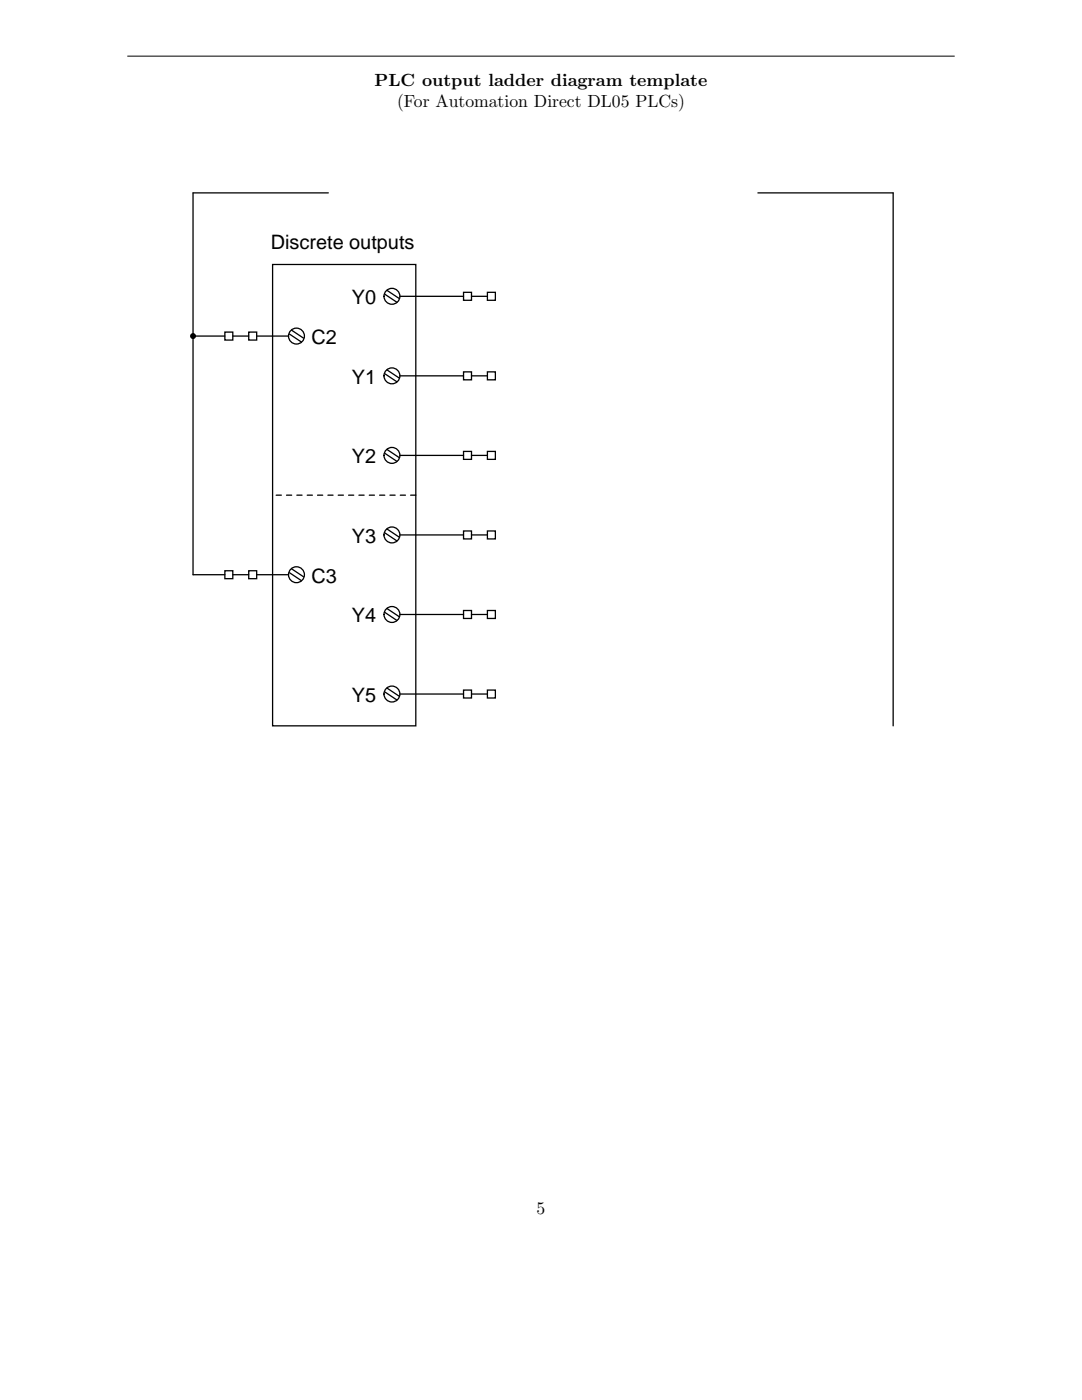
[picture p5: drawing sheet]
<svg xmlns="http://www.w3.org/2000/svg" width="216mm" height="279mm" viewBox="0 0 216 279" stroke-linecap="round" stroke-linejoin="round" font-family="sans-serif">
<path d="M25.4 11.2h165.1" fill="none" stroke="#000" stroke-width=".2"/>
<g fill="none" stroke="#000" stroke-width=".26">
<path d="M65.5 38.5h-27v76.2h6.4M151.2 38.5h27v106.4M54.4 52.8h28.6v92.1h-28.6zM76.8 58.7l2.4 1.6M77.2 57.9l2.4 1.6M79.8 59.1h12.7M92.5 58.3h1.6v1.6h-1.6zM94.1 59.1h3.2M97.3 58.3h1.5v1.6h-1.5zM38.5 67.1h6.4M44.9 66.3h1.6v1.6h-1.6zM46.5 67.1h3.1"/>
<path d="M49.6 66.3h1.6v1.6h-1.6zM51.2 67.1h6.4M57.8 66.7l2.3 1.6M58.2 65.9l2.3 1.6M76.8 74.6l2.4 1.6M77.2 73.8l2.4 1.6M79.8 75h12.7M92.5 74.2h1.6v1.6h-1.6zM94.1 75h3.2M97.3 74.2h1.5v1.6h-1.5zM76.8 90.5l2.4 1.6M77.2 89.7l2.4 1.6"/>
<path d="M79.8 90.9h12.7M92.5 90.1h1.6v1.6h-1.6zM94.1 90.9h3.2M97.3 90.1h1.5v1.6h-1.5zM44.9 113.9h1.6v1.6h-1.6zM46.5 114.7h3.1M49.6 113.9h1.6v1.6h-1.6zM51.2 114.7h6.4M57.8 114.3l2.3 1.6M58.2 113.5l2.3 1.6M76.8 106.4l2.4 1.5M77.2 105.6l2.4 1.6"/>
<path d="M79.8 106.8h12.7M92.5 106h1.6v1.6h-1.6zM94.1 106.8h3.2M97.3 106h1.5v1.6h-1.5zM76.8 122.2l2.4 1.6M76.8 138.1l2.4 1.6M77.2 121.4l2.4 1.6M77.2 137.3l2.4 1.6M79.8 122.6h12.7M79.8 138.5h12.7M92.5 121.8h1.6v1.6h-1.6zM92.5 137.7h1.6v1.6h-1.6z"/>
<path d="M94.1 122.6h3.2M94.1 138.5h3.2M97.3 121.8h1.5v1.6h-1.5zM97.3 137.7h1.5v1.6h-1.5z"/>
<circle cx="78.2" cy="59.1" r="1.59"/>
<circle cx="59.2" cy="67.1" r="1.59"/>
<circle cx="78.2" cy="75" r="1.59"/>
<circle cx="78.2" cy="90.9" r="1.59"/>
<circle cx="59.2" cy="114.7" r="1.59"/>
<circle cx="78.2" cy="106.8" r="1.59"/>
<circle cx="78.2" cy="122.6" r="1.59"/>
<circle cx="78.2" cy="138.5" r="1.59"/>
</g>
<circle cx="38.5" cy="67.1" r=".6" fill="#000"/>
<path d="M83 98.8h-28.6" fill="none" stroke="#000" stroke-width=".26" stroke-dasharray="1 1"/>
<g font-size="4">
<text x="54" y="49.6">Discrete outputs</text>
<text x="70.2" y="60.7">Y0</text>
<text x="62.1" y="68.7">C2</text>
<text x="70.2" y="76.6">Y1</text>
<text x="70.2" y="92.5">Y2</text>
<text x="70.2" y="108.3">Y3</text>
<text x="62.1" y="116.3">C3</text>
<text x="70.2" y="124.2">Y4</text>
<text x="70.2" y="140.1">Y5</text>
</g>
<g font-size="3.5">
<text x="74.8" y="17.2">PLC output ladder diagram template</text>
<text x="79.2" y="21.4">(For Automation Direct DL05 PLCs)</text>
<text x="107.1" y="242.3">5</text>
</g>
</svg>
